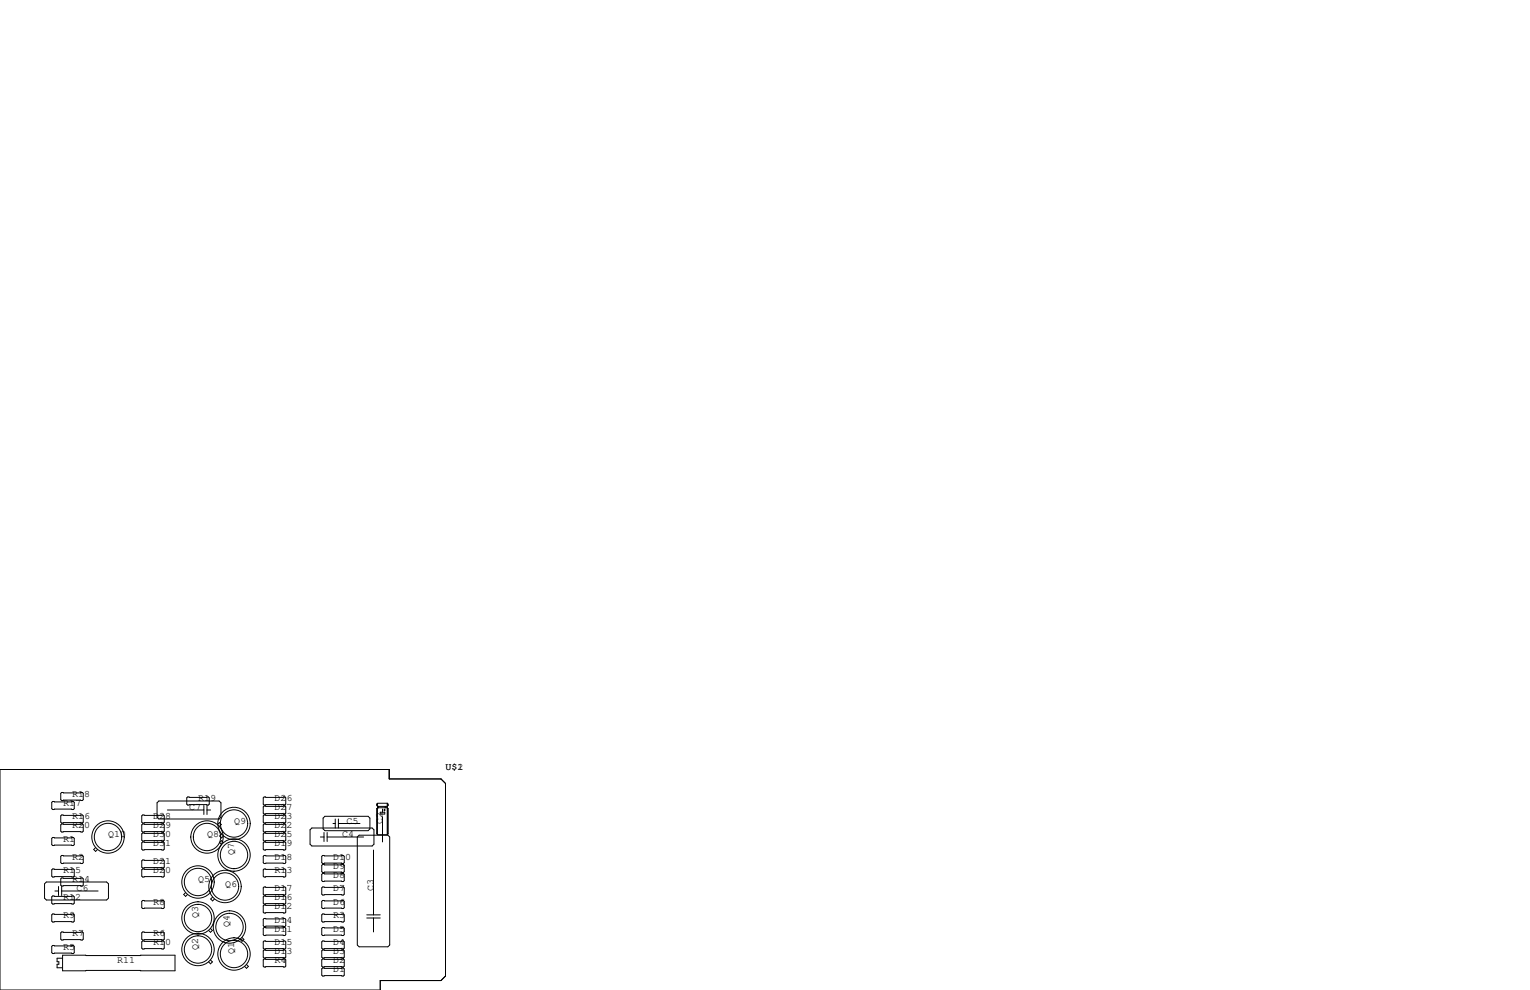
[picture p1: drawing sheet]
<svg xmlns="http://www.w3.org/2000/svg" width="432mm" height="279mm" viewBox="0 0 432 279" stroke-linecap="round" stroke-linejoin="round" font-family="sans-serif">
<g fill="none" stroke="#000" stroke-width=".28">
<path d="M0 217.2h109.9v2.6h14.6l1.2 1.3v54.4l-1.2 1.2h-17.2v2.7h-107.3zM14.9 236.3h5.8l.3 .3v1.8l-.3 .2h-5.8l-.3-.2v-1.8zM14.9 226.2h5.8l.3 .2v1.8l-.3 .3h-5.8l-.3-.3v-1.8zM17.4 223.6h5.8l.3 .3v1.8l-.3 .2h-5.8l-.3-.2v-1.8zM17.4 230h5.8l.3 .3v1.7l-.3 .3h-5.8l-.3-.3v-1.7zM17.4 232.5h5.8l.3 .3v1.8l-.3 .2h-5.8l-.3-.2v-1.8zM27 239.2l-.6 .6 .6 .5 .5-.5M40.3 230h5.8l.3 .3v1.7l-.3 .3h-5.8l-.3-.3v-1.7zM40.3 232.5h5.8l.3 .3v1.8l-.3 .2h-5.8l-.3-.2v-1.8zM40.3 235.1h5.8l.3 .2v1.8l-.3 .3h-5.8l-.3-.3v-1.8zM40.3 237.6h5.8l.3 .3v1.7l-.3 .3h-5.8l-.3-.3v-1.7zM44.8 226.1h17l.6 .5v4l-.6 .5h-17l-.5-.5v-4z"/>
<path d="M47.2 228.6h10.3M53 224.9h5.8l.3 .3v1.7l-.3 .3h-5.8l-.3-.3v-1.7zM57.5 227.3v2.6M58.4 228.6h1M58.4 227.3v2.6M61.4 232.7l.5-.5 .6 .5-.6 .5M62.5 235.4l-.5 .5 .5 .6 .6-.6M63 237.8l-.5-.5-.5 .5 .5 .5M74.5 224.9h5.9l.2 .3v1.7l-.2 .3h-5.9l-.2-.3v-1.7zM74.5 227.5h5.9l.2 .2v1.8l-.2 .2h-5.9l-.2-.2v-1.8zM74.5 230h5.9l.2 .3v1.7l-.2 .3h-5.9l-.2-.3v-1.7zM74.5 232.5h5.9l.2 .3v1.8l-.2 .2h-5.9l-.2-.2v-1.8z"/>
<path d="M74.5 235.1h5.9l.2 .2v1.8l-.2 .3h-5.9l-.2-.3v-1.8zM74.5 237.6h5.9l.2 .3v1.7l-.2 .3h-5.9l-.2-.3v-1.7zM87.5 234.2l.5-.5h17l.5 .5v4.1l-.5 .5h-17l-.5-.5zM90.4 236.2h1M91.4 234.9v2.6M91.7 230.4h12.2l.5 .5v3l-.5 .5h-12.2l-.5-.5v-3zM92.3 234.9v2.6M92.3 236.2h10.3M94 232.4h.6M94.6 231.1v2.6M95.5 231.1v2.6M95.5 232.4h6.1"/>
<path d="M100.8 236.2l.5-.5h8.2l.5 .5v30.5l-.5 .5h-8.2l-.5-.5zM105.4 239.9v18.3M106.4 226.9v.4l.2 .3M106.4 228.2v7.1l.2 .3h2.7M106.4 228.2h.1M106.4 226.9h.1M106.5 226.8v.7M106.5 228.1v7.4M106.6 228h2.7l.2 .2v7.1l-.2 .3M106.6 227.6v.4M106.6 228l-.2 .2M106.7 227.6v.4"/>
<path d="M107.3 229.2h1.3v.5h-1.3zM108 228.3v.9M108 230.5v7.1M108.3 228.6h.5M108.5 228.3v.6M108.7 227.6v.4M109.2 227.7v.1M109.3 226.7h-2.7l-.2 .2M109.3 226.7l.2 .2v.4l-.2 .3h-2.7M109.3 226.7v8.9M109.4 226.9v.4M109.4 228.2v7.1"/>
<path d="M12.6 249.4l.5-.5h17l.5 .5v4.1l-.5 .5h-17l-.5-.5zM14.9 245.2h5.8l.3 .3v1.8l-.3 .2h-5.8l-.3-.2v-1.8zM14.9 252.9h5.8l.3 .2v1.8l-.3 .2h-5.8l-.3-.2v-1.8zM14.9 257.9h5.8l.3 .3v1.8l-.3 .2h-5.8l-.3-.2v-1.8zM15.5 251.5h1M16.5 250.2v2.5M17.4 241.4h5.8l.3 .3v1.8l-.3 .2h-5.8l-.3-.2v-1.8zM17.4 247.8h5.8l.3 .2v1.8l-.3 .3h-5.8l-.3-.3v-1.8zM17.4 250.2v2.5M17.4 251.5h10.3M40 245.5l.3-.3h5.8l.3 .3v1.8l-.3 .2h-5.8l-.3-.2zM40 254.4l.3-.3h5.8l.3 .3v1.8l-.3 .2h-5.8l-.3-.2z"/>
<path d="M40.3 242.7h5.8l.3 .3v1.7l-.3 .3h-5.8l-.3-.3v-1.7zM52.4 251.9l-.6 .6 .6 .5 .5-.5M60 253.2l-.5 .5 .5 .6 .5-.6M74.3 245.5l.2-.3h5.9l.2 .3v1.8l-.2 .2h-5.9l-.2-.2zM74.3 250.6l.2-.3h5.9l.2 .3v1.7l-.2 .3h-5.9l-.2-.3zM74.3 253.1l.2-.2h5.9l.2 .2v1.8l-.2 .2h-5.9l-.2-.2zM74.3 255.7l.2-.3h5.9l.2 .3v1.7l-.2 .3h-5.9l-.2-.3zM74.3 259.5l.2-.3h5.9l.2 .3v1.7l-.2 .3h-5.9l-.2-.3zM74.5 241.4h5.9l.2 .3v1.8l-.2 .2h-5.9l-.2-.2v-1.8zM90.8 258.2l.3-.3h5.8l.3 .3v1.8l-.3 .2h-5.8l-.3-.2zM90.8 246.8l.3-.3h5.8l.3 .3v1.7l-.3 .3h-5.8l-.3-.3zM90.8 250.6l.3-.3h5.8l.3 .3v1.7l-.3 .3h-5.8l-.3-.3z"/>
<path d="M90.8 254.4l.3-.3h5.8l.3 .3v1.8l-.3 .2h-5.8l-.3-.2zM91.1 241.4h5.8l.3 .3v1.8l-.3 .2h-5.8l-.3-.2v-1.8zM91.1 244h5.8l.3 .2v1.8l-.3 .3h-5.8l-.3-.3v-1.8zM103.5 258.2h3.8M103.5 259.1h3.8M105.4 259.1v3.9M14.9 266.8h5.8l.3 .3v1.8l-.3 .2h-5.8l-.3-.2v-1.8zM17.4 263h5.8l.3 .3v1.7l-.3 .3h-5.8l-.3-.3v-1.7zM17.6 270.4h-1.5v1h.5v.7h-.5v1h1.5M17.7 269.6h31.7v4.4h-31.7zM40 263.3l.3-.3h5.8l.3 .3v1.7l-.3 .3h-5.8l-.3-.3zM40 265.8l.3-.2h5.8l.3 .2v1.8l-.3 .2h-5.8l-.3-.2z"/>
<path d="M59.4 270.9l.5 .6-.5 .5-.5-.5M59.4 262.1l.5 .5-.5 .5-.5-.5M68.3 264.6l.5 .5-.5 .6-.5-.6M69.6 272.2l.5 .5-.5 .6-.6-.6M74.3 265.8l.2-.2h5.9l.2 .2v1.8l-.2 .2h-5.9l-.2-.2zM74.3 262l.2-.3h5.9l.2 .3v1.8l-.2 .2h-5.9l-.2-.2zM74.3 268.4l.2-.3h5.9l.2 .3v1.7l-.2 .3h-5.9l-.2-.3zM74.3 270.9l.2-.3h5.9l.2 .3v1.8l-.2 .2h-5.9l-.2-.2zM90.8 262l.3-.3h5.8l.3 .3v1.8l-.3 .2h-5.8l-.3-.2zM90.8 265.8l.3-.2h5.8l.3 .2v1.8l-.3 .2h-5.8l-.3-.2zM90.8 268.4l.3-.3h5.8l.3 .3v1.7l-.3 .3h-5.8l-.3-.3zM90.8 270.9l.3-.3h5.8l.3 .3v1.8l-.3 .2h-5.8l-.3-.2z"/>
<path d="M90.8 273.4l.3-.2h5.8l.3 .2v1.8l-.3 .3h-5.8l-.3-.3z"/>
<circle cx="30.5" cy="236.2" r="3.9"/>
<circle cx="30.5" cy="236.2" r="4.6"/>
<circle cx="58.4" cy="236.2" r="4.6"/>
<circle cx="58.4" cy="236.2" r="3.9"/>
<circle cx="66" cy="232.4" r="3.9"/>
<circle cx="66" cy="232.4" r="4.6"/>
<circle cx="55.9" cy="248.9" r="4.6"/>
<circle cx="55.9" cy="248.9" r="3.9"/>
<circle cx="55.9" cy="259.1" r="3.9"/>
<circle cx="55.9" cy="259.1" r="4.6"/>
<circle cx="63.5" cy="250.2" r="4.6"/>
<circle cx="63.5" cy="250.2" r="3.9"/>
<circle cx="66" cy="241.3" r="4.6"/>
<circle cx="66" cy="241.3" r="3.9"/>
<circle cx="55.9" cy="268" r="3.9"/>
<circle cx="55.9" cy="268" r="4.6"/>
<circle cx="64.8" cy="261.6" r="3.9"/>
<circle cx="64.8" cy="261.6" r="4.6"/>
<circle cx="66" cy="269.2" r="3.9"/>
<circle cx="66" cy="269.2" r="4.6"/>
</g>
<g font-size="2.8">
<text x="125.7" y="217.2">U$1</text>
<text x="129.1" y="217.2">2</text>
<text x="17.8" y="227.3">R17</text>
<text x="20.3" y="224.8">R18</text>
<text x="55.9" y="226.1">R19</text>
<text x="77.5" y="226.1">D26</text>
<text x="20.3" y="231.1">R16</text>
<text x="20.3" y="233.7">R20</text>
<text x="43.2" y="231.1">D28</text>
<text x="43.2" y="233.7">D29</text>
<text x="53.3" y="228.6">C7</text>
<text x="66" y="232.4">Q9</text>
<text x="77.5" y="233.7">D22</text>
<text x="77.5" y="231.1">D23</text>
<text x="77.5" y="228.6">D27</text>
<text x="97.8" y="232.4">C5</text>
<text x="107.9" y="232.4" transform="rotate(-90 107.9 232.4)">C2</text>
<text x="17.8" y="237.5">R1</text>
<text x="30.5" y="236.2">Q10</text>
<text x="43.2" y="236.2">D30</text>
<text x="43.2" y="238.8">D31</text>
<text x="58.4" y="236.2">Q8</text>
<text x="77.5" y="238.8">D19</text>
<text x="77.5" y="236.2">D25</text>
<text x="96.5" y="236.2">C4</text>
<text x="20.3" y="242.6">R2</text>
<text x="43.2" y="243.8">D21</text>
<text x="66" y="241.3" transform="rotate(-90 66 241.3)">Q7</text>
<text x="77.5" y="242.6">D18</text>
<text x="94" y="245.1">D9</text>
<text x="94" y="242.6">D10</text>
<text x="17.8" y="246.4">R15</text>
<text x="20.3" y="248.9">R14</text>
<text x="21.6" y="251.5">C6</text>
<text x="43.2" y="246.4">D20</text>
<text x="55.9" y="248.9">Q5</text>
<text x="63.5" y="250.2">Q6</text>
<text x="77.5" y="251.5">D17</text>
<text x="77.5" y="246.4">R13</text>
<text x="94" y="251.5">D7</text>
<text x="94" y="247.6">D8</text>
<text x="105.4" y="251.5" transform="rotate(-90 105.4 251.5)">C3</text>
<text x="17.8" y="254">R12</text>
<text x="43.2" y="255.3">R8</text>
<text x="77.5" y="256.5">D12</text>
<text x="77.5" y="254">D16</text>
<text x="94" y="255.3">D6</text>
<text x="17.8" y="259.1">R9</text>
<text x="55.9" y="259.1" transform="rotate(-90 55.9 259.1)">Q3</text>
<text x="64.8" y="261.6" transform="rotate(-90 64.8 261.6)">Q4</text>
<text x="77.5" y="262.9">D11</text>
<text x="77.5" y="260.3">D14</text>
<text x="94" y="259.1">R3</text>
<text x="94" y="262.9">D5</text>
<text x="17.8" y="268">R5</text>
<text x="20.3" y="264.2">R7</text>
<text x="43.2" y="264.2">R6</text>
<text x="43.2" y="266.7">R10</text>
<text x="55.9" y="268" transform="rotate(-90 55.9 268)">Q2</text>
<text x="66" y="269.2" transform="rotate(-90 66 269.2)">Q1</text>
<text x="77.5" y="266.7">D15</text>
<text x="77.5" y="269.2">D13</text>
<text x="94" y="269.2">D3</text>
<text x="94" y="266.7">D4</text>
<text x="33" y="271.8">R11</text>
<text x="77.5" y="271.8">R4</text>
<text x="94" y="274.3">D1</text>
<text x="94" y="271.8">D2</text>
</g>
</svg>
